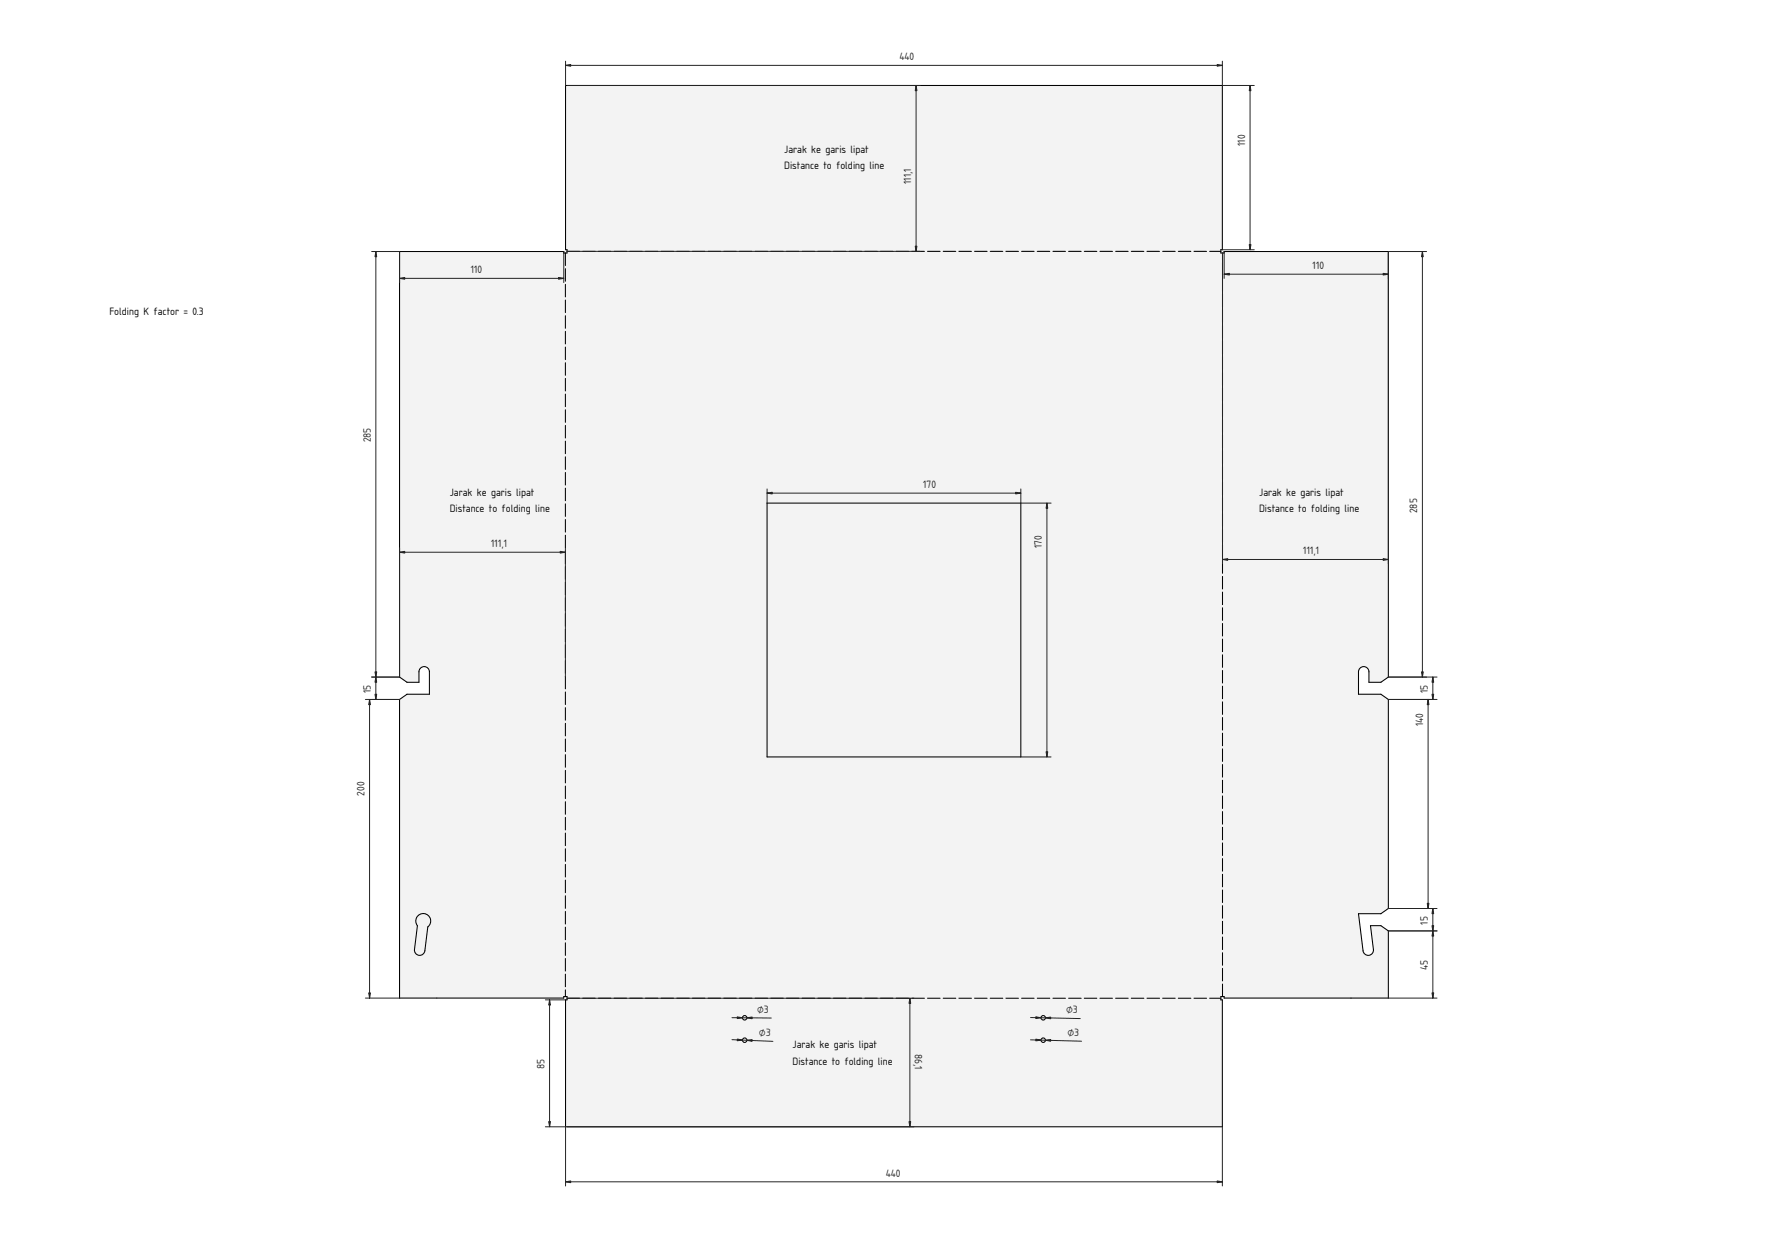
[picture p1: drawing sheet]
<svg xmlns="http://www.w3.org/2000/svg" width="1189mm" height="841mm" viewBox="0 0 1189 841" stroke-linecap="round" stroke-linejoin="round" font-family="sans-serif">
<g fill="#f1f3f5">
<path d="M268 168h110v1h2v-2h-1v-110h440v110h-1v2h2v-1h110v285l-5 4h-8v-7a3 3 0 0 0-4-4 3 3 0 0 0-3 4v15h15l5 3v140l-5 4h-15l3 25a3 3 0 0 0 4 3 3 3 0 0 0 3-4l-2-16h7l5 3v45h-110v-1h-2v3h1v85h-440v-85h1v-3h-2v1h-110v-200l5-3h15v-15a3 3 0 0 0-4-4 3 3 0 0 0-3 4v7h-8l-5-4z" fill-rule="evenodd"/>
<path d="M379 169h1v-1h438v1h1v498h-1v1h-438v-1h-1z" fill-rule="evenodd"/>
<path d="M268 168h110v1h1v498h-1v1h-110v-200l5-3h15v-15a3 3 0 0 0-4-4 3 3 0 0 0-3 4v7h-8l-5-4z" fill-rule="evenodd"/>
<path d="M819 169h1v-1h110v285l-5 4h-8v-7a3 3 0 0 0-4-4 3 3 0 0 0-3 4v15h15l5 3v140l-5 4h-15l3 25a3 3 0 0 0 4 3 3 3 0 0 0 3-4l-2-16h7l5 3v45h-110v-1h-1z" fill-rule="evenodd"/>
<path d="M379 57h440v110h-1v1h-438v-1h-1z" fill-rule="evenodd"/>
<path d="M380 668h438v2h1v85h-440v-85h1z" fill-rule="evenodd"/>
<path d="M514 337h170v170h-170z" fill-rule="evenodd"/>
<path d="M280 613a5 5 0 0 1 7 0 5 5 0 0 1 0 8l-2 16a3 3 0 0 1-4 3 3 3 0 0 1-3-4l2-16a5 5 0 0 1 0-7z" fill-rule="evenodd"/>
<circle cx="499" cy="697" r="1.5"/>
<circle cx="699" cy="682" r="1.5"/>
<circle cx="699" cy="697" r="1.5"/>
<circle cx="499" cy="682" r="1.5"/>
</g>
<g fill="none" stroke="#000" stroke-width=".7">
<path d="M268 168h110v1h2v-2h-1v-110h440v110h-1v2h2v-1h110v285l-5 4h-8v-7a3 3 0 0 0-4-4 3 3 0 0 0-3 4v15h15l5 3v140l-5 4h-15l3 25a3 3 0 0 0 4 3 3 3 0 0 0 3-4l-2-16h7l5 3v45h-110v-1h-2v3h1v85h-440v-85h1v-3h-2v1h-110v-200l5-3h15v-15a3 3 0 0 0-4-4 3 3 0 0 0-3 4v7h-8l-5-4zM514 337h170v170h-170zM280 613a5 5 0 0 1 7 0 5 5 0 0 1 0 8l-2 16a3 3 0 0 1-4 3 3 3 0 0 1-3-4l2-16a5 5 0 0 1 0-7z"/>
<circle cx="499" cy="697" r="1.5"/>
<circle cx="499" cy="682" r="1.5"/>
<circle cx="699" cy="682" r="1.5"/>
<circle cx="699" cy="697" r="1.5"/>
</g>
<path d="M379 169v498M380 168h438M380 668h438M819 667v-498" fill="none" stroke="#000" stroke-width=".7" stroke-dasharray="8.4 2.1"/>
<g fill="none" stroke="#212529" stroke-width=".67">
<path d="M379 44h440M379 41v16M380 57h236M614 57v111M819 41v16h21M837 57v110M249 168h19v21M252 168v300M378 168v21M380 168h236M819 167h21M819 169v208"/>
<path d="M820 168v18M953 168v285M955 168h-25v209M268 186h110M820 184h110M514 330h170M514 327v10M684 327v10h20M701 337v170M268 367v86h-19M268 370h111M379 367v86"/>
<path d="M819 375h111M930 453h32M960 453v15M245 468h23M248 468v200M930 468h32M957 468v140M684 507h20M930 608h32M960 608v60M930 623h32M245 668h23"/>
<path d="M365 670h14M368 670v85M380 668h232M609 668v87M930 668h32M490 681l27 1M490 696l28 1M690 681l34 1M690 696l34 1M365 755h14v39M380 755h232M819 755v39"/>
<path d="M379 791h440"/>
</g>
<g fill="#212529" stroke="#212529" stroke-width=".67">
<path d="M514 330h3v1z"/>
<path d="M680 330h4l-4 1z"/>
<path d="M701 337l1 3h-1z"/>
<path d="M701 503h1l-1 4z"/>
<path d="M952 450h1v3z"/>
<path d="M953 168v4h-1z"/>
<path d="M959 465h1v3z"/>
<path d="M960 453v4h-1z"/>
<path d="M956 605h1v3z"/>
<path d="M957 468v4h-1z"/>
<path d="M959 620h1v3z"/>
<path d="M960 608v4h-1z"/>
<path d="M959 665h1v3z"/>
<path d="M960 623v4h-1z"/>
<path d="M926 183l4 1h-4z"/>
<path d="M820 184l3-1v1z"/>
<path d="M837 164h1l-1 3z"/>
<path d="M837 57l1 4h-1z"/>
<path d="M815 43l4 1h-4z"/>
<path d="M379 44l3-1v1z"/>
<path d="M374 186h4l-4 1z"/>
<path d="M268 186h3v1z"/>
<path d="M252 168v4h-1z"/>
<path d="M251 450h1v3z"/>
<path d="M251 465h1v3z"/>
<path d="M252 453v4h-1z"/>
<path d="M248 468v4h-1z"/>
<path d="M247 665h1v3z"/>
<path d="M368 670l1 3h-1z"/>
<path d="M368 751h1l-1 4z"/>
<path d="M379 791h3v1z"/>
<path d="M815 791h4l-4 1z"/>
<path d="M500 682l4-1v1z"/>
<path d="M494 681l3 1h-3z"/>
<path d="M500 697l4-1v1z"/>
<path d="M494 696h3l-3 1z"/>
<path d="M700 682l4-1v1z"/>
<path d="M694 681h3l-3 1z"/>
<path d="M700 697l4-1v1z"/>
<path d="M694 696h3l-3 1z"/>
<path d="M926 374l4 1h-4z"/>
<path d="M819 375l3-1v1z"/>
<path d="M614 57v4h-1z"/>
<path d="M613 165h1v3z"/>
<path d="M375 369l4 1h-4z"/>
<path d="M268 370l3-1v1z"/>
<path d="M609 668l1 4h-1z"/>
<path d="M609 751h1l-1 4z"/>
</g>
<g font-size="6.7" fill="#212529">
<text x="602" y="40">440</text>
<text x="834" y="98" transform="rotate(-90 834 98)">110</text>
<text x="610" y="123" transform="rotate(-90 610 123)">111,1</text>
<text x="315" y="183">110</text>
<text x="879" y="180">110</text>
<text x="248" y="296" transform="rotate(-90 248 296)">285</text>
<text x="618" y="327">170</text>
<text x="949" y="344" transform="rotate(-90 949 344)">285</text>
<text x="329" y="366">111,1</text>
<text x="698" y="367" transform="rotate(-90 698 367)">170</text>
<text x="873" y="371">111,1</text>
<text x="248" y="464" transform="rotate(-90 248 464)">15</text>
<text x="956" y="464" transform="rotate(-90 956 464)">15</text>
<text x="953" y="486" transform="rotate(-90 953 486)">140</text>
<text x="244" y="533" transform="rotate(-90 244 533)">200</text>
<text x="956" y="619" transform="rotate(-90 956 619)">15</text>
<text x="956" y="650" transform="rotate(-90 956 650)">45</text>
<text x="507" y="678" transform="rotate(1 507 678)">⌀3</text>
<text x="714" y="678" transform="rotate(1 714 678)">⌀3</text>
<text x="508" y="694" transform="rotate(2 508 694)">⌀3</text>
<text x="715" y="694" transform="rotate(2 715 694)">⌀3</text>
<text x="613" y="706" transform="rotate(90 613 706)">86,1</text>
<text x="365" y="716" transform="rotate(-90 365 716)">85</text>
<text x="593" y="788">440</text>
</g>
<g font-size="6.7">
<text x="525" y="102">Jarak ke garis lipat</text>
<text x="525" y="113">Distance to folding line</text>
<text x="73" y="211">Folding K factor = 0.3</text>
<text x="301" y="332">Jarak ke garis lipat</text>
<text x="843" y="332">Jarak ke garis lipat</text>
<text x="301" y="343">Distance to folding line</text>
<text x="843" y="343">Distance to folding line</text>
<text x="531" y="702">Jarak ke garis lipat</text>
<text x="531" y="713">Distance to folding line</text>
</g>
</svg>
